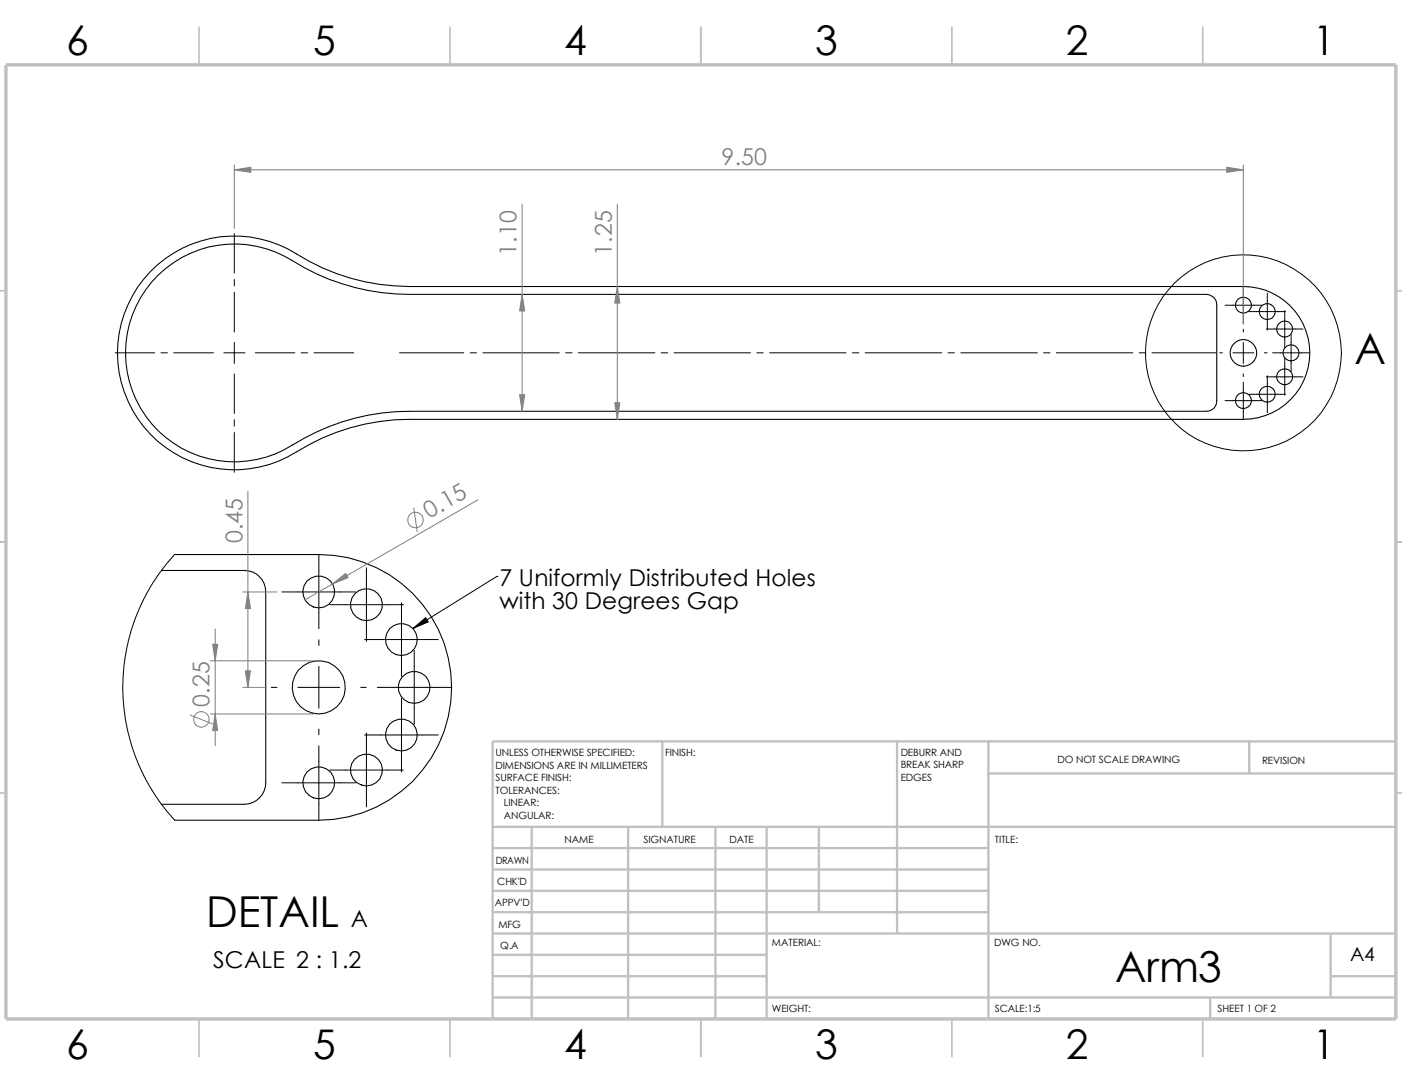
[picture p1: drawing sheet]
<svg xmlns="http://www.w3.org/2000/svg" width="279mm" height="216mm" viewBox="0 0 279 216" stroke-linecap="round" stroke-linejoin="round" font-family="sans-serif">
<g fill="none" stroke="#c0c0c0" stroke-width=".34">
<path d="M39.7 5.4v7.5M89.7 5.4v7.5M139.7 5.4v7.5M189.7 5.4v7.5M239.7 5.4v7.5M-.1 57.9h1.3M278.2 57.9h1.2M-.1 107.9h1.3M278.2 107.9h1.2M-.1 157.9h1.3M278.2 157.9h1.2M39.7 202.9v7.5"/>
<path d="M89.7 202.9v7.5M139.7 202.9v7.5M189.7 202.9v7.5M239.7 202.9v7.5"/>
</g>
<g fill="none" stroke="#c0c0c0" stroke-width=".47">
<path d="M132 147.7v17M178.8 147.7v38.2M197 154.1h81.2M197 147.7v55.2M249 147.7v6.4M278.2 147.7h-180v55.2M98.2 164.7h180M98.2 168.9h98.8M98.2 173.2h98.8M98.2 177.4h98.8M106 164.7v38.2M125.2 164.7v38.2"/>
<path d="M142.6 164.7v38.2M152.8 164.7v38.2M163.2 164.7v17M98.2 198.7h180M98.2 181.7h98.8M98.2 194.4h54.6M98.2 185.9h180M98.2 190.2h54.6M241.2 198.7v4.2M265.2 194.4h13M265.2 185.9v12.8"/>
</g>
<path d="M1.2 12.9h277v190h-277z" fill="none" stroke="#c0c0c0" stroke-width=".68" stroke-linecap="butt"/>
<g fill="none" stroke="#000" stroke-width=".21">
<path d="M29.9 54.1a23.2 23.2 0 0 1 29.2-3.5 42.3 42.3 0 0 0 22.5 6.5h166.2a13.2 13.2 0 0 1 13.2 13.2 13.2 13.2 0 0 1-13.2 13.2h-166.2a42.3 42.3 0 0 0-22.5 6.5 23.3 23.3 0 0 1-30.5-5 23.3 23.3 0 0 1 1.3-30.9zM31.6 54.7a21.8 21.8 0 0 1 26.7-2.8 44 44 0 0 0 23.3 6.7h158.8a2.1 2.1 0 0 1 2.1 2.1v19.1a2.03 2.03 0 0 1-2.1 2.1h-158.8a45.4 45.4 0 0 0-25 7.7 21.7 21.7 0 0 1-27.5-6.7 21.7 21.7 0 0 1 2.5-28.2zM32.2 113.6h16.5a4.3 4.3 0 0 1 4.3 4.3v38.1a4.3 4.3 0 0 1-4.3 4.2h-16.5M34.8 110.4h28.7a26.5 26.5 0 0 1 26.5 26.5 26.5 26.5 0 0 1-26.5 26.5h-28.7"/>
<circle cx="247.8" cy="70.3" r="2.65"/>
<circle cx="247.8" cy="60.8" r="1.59"/>
<circle cx="247.8" cy="79.8" r="1.59"/>
<circle cx="252.5" cy="78.5" r="1.59"/>
<circle cx="252.6" cy="62.1" r="1.58"/>
<circle cx="256" cy="75" r="1.59"/>
<circle cx="256" cy="65.5" r="1.59"/>
<circle cx="257.3" cy="70.3" r="1.59"/>
<circle cx="63.5" cy="117.9" r="3.2"/>
<circle cx="63.5" cy="136.9" r="5.3"/>
<circle cx="73" cy="120.4" r="3.2"/>
<circle cx="80" cy="127.4" r="3.2"/>
<circle cx="82.5" cy="136.9" r="3.2"/>
<circle cx="63.5" cy="155.9" r="3.2"/>
<circle cx="73" cy="153.3" r="3.2"/>
<circle cx="80" cy="146.4" r="3.2"/>
</g>
<g fill="none" stroke="#000" stroke-width=".2">
<path d="M46.7 46.5v7.9M46.7 55.7v1.2M46.7 58.2v7.9M247.8 57.1v7.4M252.6 58.4v7.3M22.9 70.3h7.9M32.1 70.3h1.3M34.6 70.3h7.9M44.6 70.3h4.2M46.7 68.2v4.2M46.7 74.5v7.8M50.9 70.3h7.9"/>
<path d="M60 70.3h1.3M62.6 70.3h7.9M79.6 70.3h12.8M93.7 70.3h1.3M96.2 70.3h15.3M112.7 70.3h1.3M115.3 70.3h15.2M131.8 70.3h1.3M134.3 70.3h15.3M150.8 70.3h1.3M153.4 70.3h15.2M169.9 70.3h1.3"/>
<path d="M172.4 70.3h15.3M188.9 70.3h1.3M191.5 70.3h15.2M208 70.3h1.3M210.5 70.3h15.3M227 70.3h1.3M229.6 70.3h12.8M243.1 70.3h.5M244.1 79.8h7.4M244.1 60.8h7.4M245.7 70.3h4.2M247.8 65.6v.5"/>
<path d="M247.8 68.2v4.2M247.8 74.5v.5M247.8 76.1v7.4M248.9 78.5h7.3M248.9 62.1h7.3M252 70.3h.5M252.3 65.5h7.4M252.3 75.1h7.4M252.6 74.8v7.4M253.6 70.3h7.4M256 61.8v7.4M256 71.4v7.3"/>
<path d="M257.3 66.6v7.4M46.7 83.6v1.3M46.7 86.1v8M34.8 110.4l-2.6 3.1-1.8 2.6-2 3.7-1.3 3.1-1 2.7-.9 3.8-.5 3.4-.2 3.3 .1 3.4 .5 4.7 1.2 4.5 .8 2.3 1.6 3.7 1.9 3.2 1.7 2.4 2.5 3.1M56.2 117.9h14.7M63.5 110.5v14.7M73 113.1v14.7M99 114.8h.1M99 114.8l-16.7 10.4M54.1 136.9h1.1M59.4 136.9h8.3M63.5 127.4v1.2"/>
<path d="M63.5 132.7v8.4M65.7 120.4h14.7M71.9 136.9h1.1M72.6 127.4h14.7M75.2 136.9h14.7M80 120.1v14.6M80 139.1v14.7M82.5 129.5v14.7M56.2 155.9h14.7M63.5 145.2v1.1M63.5 148.5v14.7M65.7 153.4h14.7"/>
<path d="M72.6 146.4h14.7M73 146v14.7"/>
<circle cx="247.8" cy="70.3" r="19.5"/>
</g>
<g fill="none" stroke="#808080" stroke-width=".2">
<path d="M46.7 32.9v12.6M46.7 33.8h201.1M247.8 32.9v31.7M104.1 40.6v41.3M123 40.6v42.9M49.4 97.9v39M95.3 99.5l-34.5 20M48.4 117.9h6.8M82.5 101.2l.6 4.7M41.9 131.6h20.6M42.9 125.3v23.2M48.4 136.9h4.7"/>
<path d="M37.9 142.4l4.4 1.8M41.9 142.2h20.6"/>
<circle cx="82.8" cy="103.6" r="1.56"/>
<circle cx="40.1" cy="143.3" r="1.56"/>
</g>
<g fill="#808080" stroke="#808080" stroke-width=".2">
<path d="M49.4 117.9l.5 3.3h-1z"/>
<path d="M42.4 128.3h1l-.5 3.3z"/>
<path d="M42.9 142.2l.5 3.3h-1z"/>
<path d="M48.9 133.6h1l-.5 3.3z"/>
<path d="M66.3 116.3l2.6-2.1 .5 .9z"/>
<path d="M123 57.1l.5 3.3h-1z"/>
<path d="M122.5 80.2h1l-.5 3.3z"/>
<path d="M104.1 58.6l.5 3.3h-1.1z"/>
<path d="M103.5 78.6h1.1l-.5 3.3z"/>
<path d="M46.7 33.8l3.3-.5v1z"/>
<path d="M244.5 33.3l3.3 .5-3.3 .5z"/>
</g>
<path d="M82.3 125.2l2.5-2.2 .5 .9z" fill="#000" stroke="#000" stroke-width=".2"/>
<g font-size="8.5">
<text x="269.9" y="72.5">A</text>
<text x="41.1" y="184.5">DETAIL</text>
<text x="222.2" y="195.7">Arm3</text>
</g>
<g font-size="8.1">
<text x="13.2" y="10.9">6</text>
<text x="62.4" y="10.9">5</text>
<text x="112.4" y="10.9">4</text>
<text x="162.4" y="10.9">3</text>
<text x="212.4" y="10.9">2</text>
<text x="261.7" y="10.9">1</text>
<text x="13.2" y="210.9">6</text>
<text x="62.4" y="210.9">5</text>
<text x="112.4" y="210.9">4</text>
<text x="162.4" y="210.9">3</text>
<text x="212.4" y="210.9">2</text>
<text x="261.7" y="210.9">1</text>
</g>
<g font-size="4.6" fill="#808080">
<text x="143.8" y="32.9">9.50</text>
<text x="103" y="51" transform="rotate(-90 103 51)">1.10</text>
<text x="121.9" y="51" transform="rotate(-90 121.9 51)">1.25</text>
<text x="85.6" y="103.4" transform="rotate(-30 85.6 103.4)">0.15</text>
<text x="48.3" y="108.2" transform="rotate(-90 48.3 108.2)">0.45</text>
<text x="41.7" y="140.8" transform="rotate(-90 41.7 140.8)">0.25</text>
</g>
<g font-size="4.6">
<text x="99.5" y="116.7">7 Uniformly Distributed Holes</text>
<text x="99.5" y="121.2">with 30 Degrees Gap</text>
<text x="69.9" y="184.6">A</text>
<text x="42.5" y="192.8">SCALE 2 : 1.2</text>
</g>
<text font-size="3.9" x="269.1" y="191.5">A4</text>
<g font-size="2">
<text x="98.8" y="150.6">UNLESS OTHERWISE SPECIFIED:</text>
<text x="98.8" y="153.1">DIMENSIONS ARE IN MILLIMETERS</text>
<text x="98.8" y="155.6">SURFACE FINISH:</text>
<text x="132.5" y="150.6">FINISH:</text>
<text x="179.5" y="155.5">EDGES</text>
<text x="179.5" y="150.5">DEBURR AND</text>
<text x="179.5" y="153">BREAK SHARP</text>
<text x="210.8" y="151.9">DO NOT SCALE DRAWING</text>
<text x="251.5" y="152.1">REVISION</text>
<text x="98.8" y="158.1">TOLERANCES:</text>
<text x="100.4" y="160.6">LINEAR:</text>
<text x="100.4" y="163.1">ANGULAR:</text>
<text x="112.5" y="168">NAME</text>
<text x="128.2" y="167.9">SIGNATURE</text>
<text x="145.4" y="167.9">DATE</text>
<text x="198.3" y="167.9">TITLE:</text>
<text x="98.8" y="172.1">DRAWN</text>
<text x="99.1" y="176.3">CHK'D</text>
<text x="98.6" y="180.4">APPV'D</text>
<text x="99.3" y="184.8">MFG</text>
<text x="99.7" y="189">Q.A</text>
<text x="153.8" y="188.5">MATERIAL:</text>
<text x="198.1" y="188.5">DWG NO.</text>
<text x="153.8" y="201.5">WEIGHT:</text>
<text x="198.2" y="201.6">SCALE:1:5</text>
<text x="242.7" y="201.6">SHEET 1 OF 2</text>
</g>
</svg>
